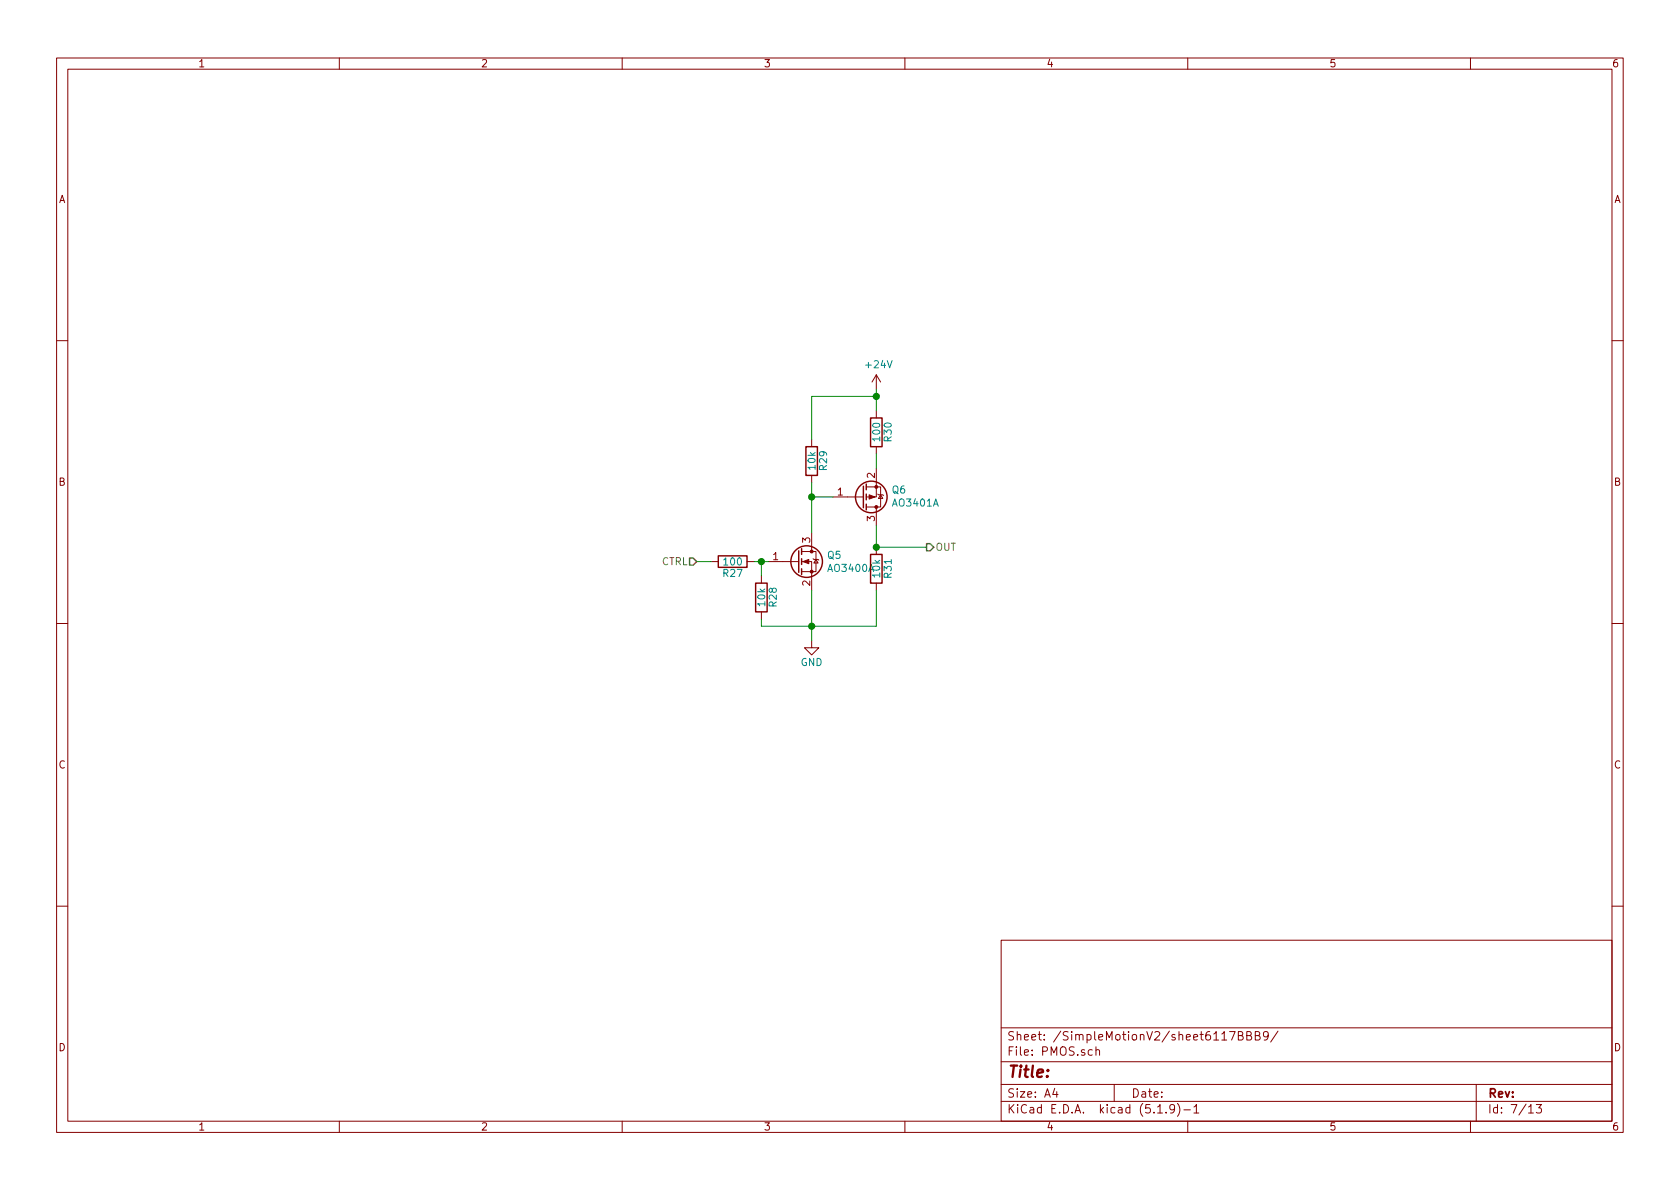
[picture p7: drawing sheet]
<svg xmlns="http://www.w3.org/2000/svg" width="297mm" height="210mm" viewBox="0 0 297 210" stroke-linecap="round" stroke-linejoin="round" font-family="sans-serif">
<g fill="none" stroke="#840000" stroke-width=".18">
<path d="M10 10.3h277v189.9h-277zM12 12.2h273v186.1h-273zM60 10.3v1.9M110 10.3v1.9M160 10.3v1.9M210 10.3v1.9M260 10.3v1.9M10 60.2h2M143.5 77.7v1.3M154.9 66.3v2.5M154.9 72.6v1.3M154.9 79v1.3"/>
<path d="M154.9 66.3l-.7 1.3M154.9 66.3l.8 1.3M285 60.2h2M125.7 99.3h1.3M132.1 99.3h1.2M135.9 99.3h5.3M141.7 99.3h1.8v5.1M141.7 97.5h2.6v3.6h-2.6M143.5 84.1v1.2M143.5 94.2v3.3M143.8 98.8l.1 .1h.8l.1 .2M144.3 98.9l.4 .7h-.8z"/>
<path d="M147.3 87.9h5.4M153.2 86.1h2.5v3.6h-2.5M154.9 82.8v5.1h-1.7M154.9 89.7v3.3M154.9 96.8v1.2M155.2 87.4l.1 .1h.8l.1 .1M155.7 87.5l.4 .6h-.8zM10 110.3h2M134.6 101.8v1.3M134.6 108.2v1.3M143.5 113.3v1.2h1.3l-1.3 1.3-1.3-1.3h1.3M154.9 103.1v1.3"/>
<path d="M285 110.3h2M10 160.2h2M177 166.3h108v32h-108zM285 160.2h2M60 198.3v1.9M110 198.3v1.9M160 198.3v1.9M177 194.8h108M177 191.8h108M177 187.8h108M177 181.8h108M186.5 192.5l-.4 1h1"/>
<path d="M186.8 193v1M193.1 185.7l-.4-.1-.3 .3 .1 .6 .2 .1 .4-.1M193.8 185.7a.37 .37 0 0 1 .6 .1v.8M193.8 185.1v1.5M197 191.8v3M204.7 196.8h.8M206.2 196.7v.1M207.7 196l-.1 .1a.48 .48 0 0 1-.6 .1l-.2-.2 .2-.6a.48 .48 0 0 1 .6 .1 1.27 1.27 0 0 1-.2 1.2l-.4 .1M208.2 195.1a1.71 1.71 0 0 1 0 2.3M209.3 196.3h1.2M210 198.3v1.9M211.1 195.8l.4-.5v1.5"/>
<path d="M211.1 196.8h.9M217.4 182.4h1l-.6 1.5M218.9 183.1h.7l.1-.3-.1-.3-.7-.1v1.5h.6l.3-.3a.41 .41 0 0 0-.3-.5M220.4 183.1h.7l.1-.3-.1-.3-.7-.1v1.5h.6l.3-.3a.41 .41 0 0 0-.3-.5M221.9 183.1h.7l.1-.3-.1-.3-.7-.1v1.5h.6l.3-.3a.41 .41 0 0 0-.3-.5M224.2 183.1l-.1 .2a.48 .48 0 0 1-.7-.1v-.6a.48 .48 0 0 1 .7-.1l.1 .1a1.19 1.19 0 0 1-.2 1.2l-.5 .1M226 182.3l-1.3 2M260 198.3v1.9M261 191.8v6.5M270.3 195.8l.4-.5v1.5M270.3 196.8h.8M271.6 195.3h.9l-.4 .6 .4 .1v.7l-.2 .1-.7-.1"/>
</g>
<g fill="none" stroke="#840000" stroke-width=".25">
<path d="M142.5 79h2v5.1h-2zM153.9 73.9h2.1v5.1h-2.1zM127 98.3h5.1v2h-5.1zM141.2 97.4v3.8M141.7 97v1M141.7 98.8v1M152.7 86v3.8M153.2 85.6v1M153.2 87.4v1M153.2 89.1v1.1M153.9 98h2.1v5.1h-2.1zM133.6 103.1h2v5.1h-2z"/>
<path d="M141.7 100.6v1"/>
<circle cx="142.6" cy="99.3" r="2.79"/>
<circle cx="154.1" cy="87.9" r="2.79"/>
</g>
<g fill="#840000" stroke="#840000" stroke-width=".18">
<path d="M142 99.3l1-.4v.8z"/>
<path d="M153.7 87.5l1 .4-1 .4z"/>
<circle cx="143.5" cy="101.1" r=".25"/>
<circle cx="143.5" cy="97.5" r=".25"/>
<circle cx="154.9" cy="86.1" r=".25"/>
<circle cx="154.9" cy="89.7" r=".25"/>
</g>
<path d="M154.9 70.1h-11.4v7.6M154.9 68.8v3.8M123.2 99.3h2.5M133.3 99.3h2.6M134.6 99.3v2.5M143.5 85.3v8.9M143.5 87.9h3.8M154.9 80.3v2.5M154.9 93v3.8h8.9M143.5 104.4v8.9M154.9 104.4v6.3h-20.3v-1.2" fill="none" stroke="#008400" stroke-width=".18"/>
<path d="M121.9 98.7h.7l.6 .6-.6 .6h-.7zM163.8 96.1h.7l.6 .7-.6 .6h-.7z" fill="none" stroke="#848400" stroke-width=".25"/>
<g fill="#008400" stroke="#008400" stroke-width=".25">
<circle cx="143.5" cy="110.7" r=".51"/>
<circle cx="154.9" cy="96.8" r=".51"/>
<circle cx="134.6" cy="99.3" r=".51"/>
<circle cx="154.9" cy="70.1" r=".51"/>
<circle cx="143.5" cy="87.9" r=".51"/>
</g>
<text font-size="2.8" fill="#840000" x="178" y="190.5">Title:</text>
<g font-size="2.1" fill="#840000">
<text x="178" y="184">Sheet: /SimpleMotionV2/sheet6117BBB9/</text>
<text x="178" y="186.7">File: PMOS.sch</text>
<text x="178" y="196.9">KiCad E.D.A. kicad (5.1.9)-1</text>
<text x="178" y="194.1">Size: A4</text>
<text x="200" y="194.1">Date:</text>
<text x="263" y="194.1">Rev:</text>
<text x="263" y="196.9">Id: 7/13</text>
</g>
<g font-size="1.8" fill="#840000">
<text x="35" y="11.9">1</text>
<text x="85" y="11.9">2</text>
<text x="135" y="11.9">3</text>
<text x="185" y="11.9">4</text>
<text x="235" y="11.9">5</text>
<text x="285" y="11.9">6</text>
<text x="10.4" y="35.9">A</text>
<text x="285.4" y="35.9">A</text>
<text x="10.4" y="85.9">B</text>
<text x="148.1" y="87.6">1</text>
<text x="154.7" y="84.6" transform="rotate(-90 154.7 84.6)">2</text>
<text x="285.4" y="85.9">B</text>
<text x="143.3" y="96" transform="rotate(-90 143.3 96)">3</text>
<text x="154.7" y="92.2" transform="rotate(-90 154.7 92.2)">3</text>
<text x="136.7" y="99.1">1</text>
<text x="143.3" y="103.6" transform="rotate(-90 143.3 103.6)">2</text>
<text x="10.4" y="135.9">C</text>
<text x="285.4" y="135.9">C</text>
<text x="10.4" y="185.9">D</text>
<text x="285.4" y="185.9">D</text>
<text x="35" y="199.9">1</text>
<text x="85" y="199.9">2</text>
<text x="135" y="199.9">3</text>
<text x="185" y="199.9">4</text>
<text x="235" y="199.9">5</text>
<text x="285" y="199.9">6</text>
</g>
<g font-size="1.8" fill="#008484">
<text x="153.2" y="65.1">+24V</text>
<text x="155.6" y="77.9" transform="rotate(-90 155.6 77.9)">100</text>
<text x="144.2" y="83" transform="rotate(-90 144.2 83)">10k</text>
<text x="146.2" y="83.1" transform="rotate(-90 146.2 83.1)">R29</text>
<text x="157.7" y="78" transform="rotate(-90 157.7 78)">R30</text>
<text x="157.8" y="87.3">Q6</text>
<text x="157.9" y="89.6">AO3401A</text>
<text x="128.1" y="100">100</text>
<text x="146.4" y="98.8">Q5</text>
<text x="146.5" y="101.1">AO3400A</text>
<text x="127.9" y="102">R27</text>
<text x="135.3" y="107.1" transform="rotate(-90 135.3 107.1)">10k</text>
<text x="137.3" y="107.3" transform="rotate(-90 137.3 107.3)">R28</text>
<text x="155.6" y="102.1" transform="rotate(-90 155.6 102.1)">10k</text>
<text x="157.7" y="102.2" transform="rotate(-90 157.7 102.2)">R31</text>
<text x="141.6" y="117.8">GND</text>
</g>
<g font-size="1.8" fill="#848400">
<text x="116.9" y="99.9">CTRL</text>
<text x="165.4" y="97.4">OUT</text>
</g>
</svg>
